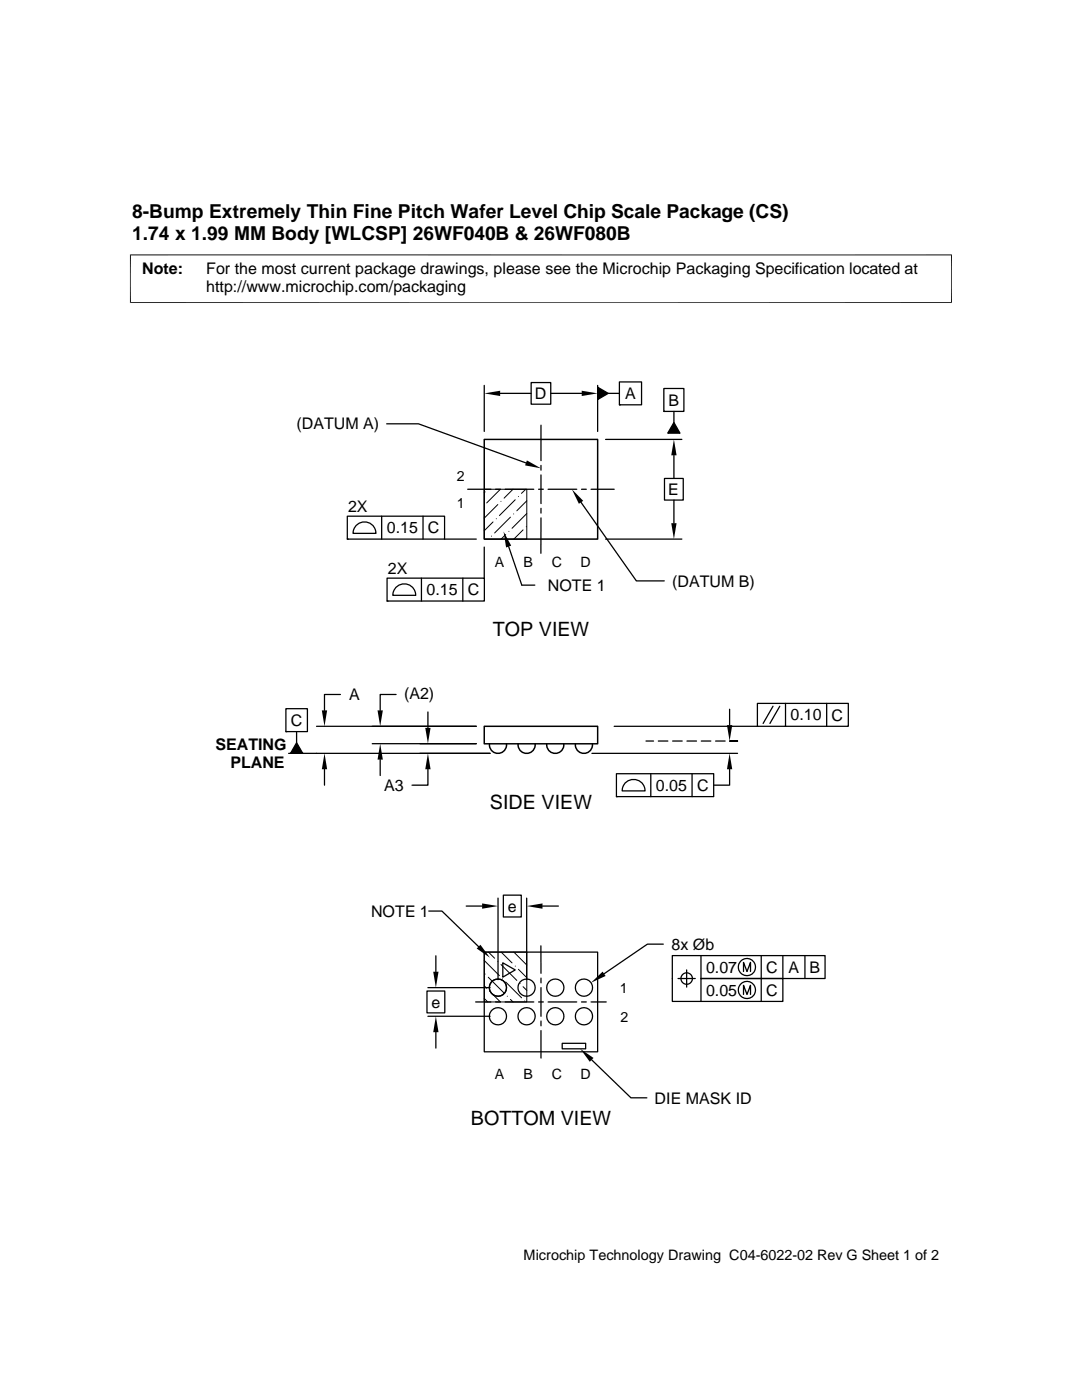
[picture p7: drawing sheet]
<svg xmlns="http://www.w3.org/2000/svg" width="216mm" height="279mm" viewBox="0 0 216 279" stroke-linecap="round" stroke-linejoin="round" font-family="sans-serif">
<path d="M96.6 87.7h22.7v19.9h-22.7zM96.6 144.9h22.7v3.5h-22.7zM97.7 148.4a1.72 1.72 0 0 0 1.7 2 1.72 1.72 0 0 0 1.7-2M103.4 148.4a1.72 1.72 0 0 0 1.7 2 1.72 1.72 0 0 0 1.7-2M109.1 148.4a1.72 1.72 0 0 0 1.7 2 1.72 1.72 0 0 0 1.7-2M114.8 148.4a1.72 1.72 0 0 0 1.7 2 1.72 1.72 0 0 0 1.7-2" fill="none" stroke="#000" stroke-width=".3"/>
<g fill="none" stroke="#000" stroke-width=".2">
<path d="M26 50.8v9.7M189.9 50.8v9.7M189.9 50.9h-164M25.9 60.4h164M96.6 97.6h8.5v10h-8.5zM96.8 98.1l-.2 .2M99.8 97.6l-2.7 2.8M102.4 97.6l-1.8 1.8M102.8 99.7l-3.1 3.2M103.4 99.1h.1M104.9 97.6l-.8 .9M105.1 99.9l-2 2"/>
<path d="M98.1 107h.1M98.4 104.2l-1.8 1.7M99 103.5h.1M99.3 100.7l-2.7 2.7M99.9 100.1h.1M100.9 106.7l-.9 .9M101.5 106h.1M101.9 103.2l-3.2 3.2M102.5 102.6h.1M104.4 105.7l-1.9 1.9M105 105.1h.1M105.1 107.5v.1"/>
<path d="M105.1 102.5l-2.9 2.9M96.6 199.3l.7 .7M96.6 196.7l.5 .5M96.6 191.7l3.1 3M96.6 190h8.5v10h-8.5zM96.8 194.4h.1M97.4 195l3.2 3.2M97.5 190l1.2 1.2M97.7 197.9h.1M98.4 198.5l1.4 1.5M99.3 191.9h.1M100 192.5l3.1 3.2"/>
<path d="M100 190l2.2 2.2M100.3 195.3h.1M100.9 196l3.2 3.1M101.2 198.8h.1M101.9 199.5l.5 .5M102.5 190l2.6 2.6M102.8 192.8h.1M103.4 193.4l1.7 1.7M103.8 196.3h.1M104.4 196.9l.7 .8M104.7 199.8h.1"/>
</g>
<g fill="none" stroke="#000" stroke-width=".25">
<path d="M96.6 76.9v9.2M99.8 78.5h6.2M106 76.3h3.9v4.4h-3.9zM109.9 78.5h6.2M119.3 76.9v9.2M119.3 77.3l2.1 1.2-2.1 1.2zM121.4 78.5h2.2M123.6 76.2h4.4v4.6h-4.4zM132.5 77.5h4v4.6h-4zM77.2 84.6h6.3l21.5 7.8M93.3 97.6h4.6M98.9 97.6h.9"/>
<path d="M100.8 97.6h5.7M107.5 97.6h.9M107.9 84.9v7M107.9 92.9v.9M107.9 94.8v5.7M109.4 97.6h5.7M116 97.6h1M117.9 97.6h4.7M120.8 87.7h15.3M123.6 80.8h.1M132.5 82.1h.1M132.6 95.5h3.7v4.3h-3.7z"/>
<path d="M134.5 90.9v4.6M134.5 99.8v4.6M134.5 84.3l1.2 2.1h-2.5zM134.5 82.1v2.2M69.3 103h19.4v4.6h-19.4zM69.3 107.6h.1M71.2 104.7a2.28 2.28 0 0 1 2.5-.3 2.28 2.28 0 0 1 1.3 2h-4.6l.4-1.1zM76.2 103v4.6M77.2 115.4h19.4v4.6h-19.4zM77.2 120h.1M79.2 117.1a2.28 2.28 0 0 1 2.4-.4 2.28 2.28 0 0 1 1.4 2.1h-4.6l.3-1.2zM84.1 115.4v4.6"/>
<path d="M84.4 103v4.6M88.7 107.6h6.3M92.4 115.4v4.6M96.6 109.2v6.2M101.5 109.1l2.6 7.7h2.6M107.9 101.5v.9M107.9 103.4v7M115.9 100.2l11.1 15.7h5.5M120.8 107.6h15.3M67.9 138.6h-3.2v3.2M79 138.6h-3.1v3.2M57 141.4h4.3v4.6h-4.3z"/>
<path d="M57 146h.1M57.6 150.3h40.2M59.2 146v2.2M59.2 148.2l1.2 2.1h-2.4zM63.2 144.9h31.8M64.7 153.5v3.2M74.3 148.4h20.7M75.9 151.6v3.2M85.4 153.5v3.2h-3.2M85.4 142.1v3.2M118.1 150.3h29.1M122.6 144.9h28.5"/>
<path d="M123 154.4h19.4v4.6h-19.4zM123 159h.1M124.9 156.1a2.3 2.3 0 0 1 2.5-.4 2.3 2.3 0 0 1 1.3 2.1h-4.6l.4-1.1zM128.9 147.9h1.5M129.9 154.4v4.6M131.4 147.9h1.9M134.2 147.9h1.9M137.1 147.9h1.9M138.1 154.4v4.6M139.9 147.9h1.9M142.8 147.9h1.9M145.6 147.9h1.6h-1.6"/>
<path d="M145.6 153.5v3.2h-3.2M145.6 141.5v3.2M151.1 140.4h18.2v4.5h-18.2zM154.2 140.9l-1.9 3.5M155.6 140.9l-2 3.5M156.7 140.4v4.5M165 140.4v4.5M99.4 179.2v16.3M100.4 178.6h3.6v4.4h-3.6zM105.1 179.2v16.3M85.2 197.8h3.6v4.3h-3.6zM85.4 197.1h12.4"/>
<path d="M85.6 181.8h2.6l7.3 7.1M87 190.8v3.1M93 180.8h3.2M94.9 200h3M96.6 190h22.7v19.9h-22.7zM98.9 200h.9M100.3 192.2l2.5 1.4-2.5 1.4zM100.8 200h5.7M107.5 200h.9M107.9 188.8v5.4M107.9 195.2v1M107.9 197.1v5.7"/>
<path d="M108.2 180.8h3.2M109.4 200h5.7M116 200h1M117.9 200h3.1M132.4 188.4h-3.2l-8.7 5.9M135.3 195.3h3.4M137 193.6v3.4M139.9 190.7v4.6h16.3v4.6h-22v-9.2h30.4v4.6h-24.7v4.6M148.4 193.9v-1.8l.7 1.8 .7-1.8v1.8M148.4 198.5v-1.9l.7 1.9 .7-1.9v1.9M151.9 190.7v9.2M156.2 190.7v4.6"/>
<path d="M160.6 190.7v4.6M85.4 202.8h12.4M87 206v3.2M107.9 203.8v.9M107.9 205.7v5.5M112.2 208.2h4.7v1.1h-4.7zM118.1 211.5l7.8 7.6h3.2"/>
<circle cx="99.4" cy="197.1" r="1.71"/>
<circle cx="105.1" cy="197.1" r="1.71"/>
<circle cx="110.8" cy="197.1" r="1.72"/>
<circle cx="116.5" cy="197.1" r="1.72"/>
<circle cx="137" cy="195.3" r="1.14"/>
<circle cx="149" cy="193" r="1.72"/>
<circle cx="149" cy="197.6" r="1.72"/>
<circle cx="99.4" cy="202.8" r="1.71"/>
<circle cx="105.1" cy="202.8" r="1.71"/>
<circle cx="110.8" cy="202.8" r="1.72"/>
<circle cx="116.5" cy="202.8" r="1.72"/>
</g>
<g fill="#000">
<path d="M96.6 78.5l3.2-.5v1zM116.1 78l3.2 .5-3.2 .5zM119.3 77.3l2.1 1.2-2.1 1.2zM105.1 91.9l2.8 1.6-3.1-.6zM134.5 87.7l.5 3.2h-1.1zM134.5 84.3l1.2 2.1h-2.5zM100.5 106.1l1.5 2.8-1 .4zM114.1 97.6l2.3 2.3-.9 .6zM133.9 104.4h1.1l-.5 3.2zM59.2 148.2l1.2 2.1h-2.4zM64.7 150.3l.6 3.2h-1.1zM64.2 141.8h1.1l-.6 3.1z"/>
<path d="M75.9 148.4l.5 3.2h-1.1zM75.3 141.8h1.1l-.5 3.1zM84.9 145.3h1l-.5 3.1zM85.4 150.3l.5 3.2h-1zM145.1 144.7h1l-.5 3.2zM145.6 150.3l.5 3.2h-1zM86.4 193.9h1.1l-.5 3.2zM95.1 189.3l.8-.7 1.9 2.5zM96.2 180.3l3.2 .5-3.2 .6zM105.1 180.8l3.1-.5v1.1zM117.9 196.1l2.3-2.2 .6 .9zM87 202.8l.5 3.2h-1.1z"/>
<path d="M115.8 209.3l2.6 1.8-.7 .8z"/>
</g>
<g font-size="3.9">
<text x="98.3" y="126.9">TOP VIEW</text>
<text x="97.8" y="161.5">SIDE VIEW</text>
<text x="93.9" y="224.5">BOTTOM VIEW</text>
</g>
<g font-size="3.8">
<text x="26.4" y="43.5">8-Bump Extremely Thin Fine Pitch Wafer Level Chip Scale Package (CS)</text>
<text x="26.4" y="47.9">1.74 x 1.99 MM Body [WLCSP] 26WF040B &amp; 26WF080B</text>
</g>
<g font-size="3.2">
<text x="28.4" y="54.6">Note:</text>
<text x="41.1" y="58.3">http://www.microchip.com/packaging</text>
<text x="41.1" y="54.6">For the most current package drawings, please see the Microchip Packaging Specification located at</text>
<text x="106.7" y="79.7">D</text>
<text x="124.7" y="79.7">A</text>
<text x="133.4" y="81">B</text>
<text x="59.1" y="85.7">(DATUM A)</text>
<text x="133.3" y="98.8">E</text>
<text x="69.4" y="102.2">2X</text>
<text x="77.2" y="106.4">0.15</text>
<text x="85.4" y="106.4">C</text>
<text x="77.4" y="114.6">2X</text>
<text x="85.1" y="118.8">0.15</text>
<text x="93.3" y="118.8">C</text>
<text x="109.3" y="117.9">NOTE 1</text>
<text x="134.1" y="117.1">(DATUM B)</text>
<text x="69.7" y="139.7">A</text>
<text x="80.6" y="139.4">(A2)</text>
<text x="157.8" y="143.8">0.10</text>
<text x="165.9" y="143.8">C</text>
<text x="43" y="149.6">SEATING</text>
<text x="58" y="144.9">C</text>
<text x="46" y="153.3">PLANE</text>
<text x="76.7" y="157.8">A3</text>
<text x="130.9" y="157.8">0.05</text>
<text x="139.1" y="157.8">C</text>
<text x="74" y="183">NOTE 1</text>
<text x="101.3" y="181.9">e</text>
<text x="134" y="189.5">8x Øb</text>
<text x="140.9" y="194.1">0.07</text>
<text x="152.9" y="194.1">C</text>
<text x="157.4" y="194.1">A</text>
<text x="161.5" y="194.1">B</text>
<text x="86.1" y="201.1">e</text>
<text x="140.9" y="198.7">0.05</text>
<text x="152.9" y="198.7">C</text>
<text x="130.6" y="220.3">DIE MASK ID</text>
</g>
<text font-size="2.9" x="104.5" y="251.4">Microchip Technology Drawing C04-6022-02 Rev G Sheet 1 of 2</text>
<g font-size="2.8">
<text x="91.2" y="96">2</text>
<text x="91.1" y="101.3">1</text>
<text x="98.7" y="113.1">A</text>
<text x="104.5" y="113.1">B</text>
<text x="110.1" y="113.1">C</text>
<text x="115.8" y="113.1">D</text>
<text x="123.7" y="198.1">1</text>
<text x="123.8" y="203.9">2</text>
<text x="98.7" y="215.4">A</text>
<text x="104.5" y="215.4">B</text>
<text x="110.1" y="215.4">C</text>
<text x="115.8" y="215.4">D</text>
</g>
</svg>
